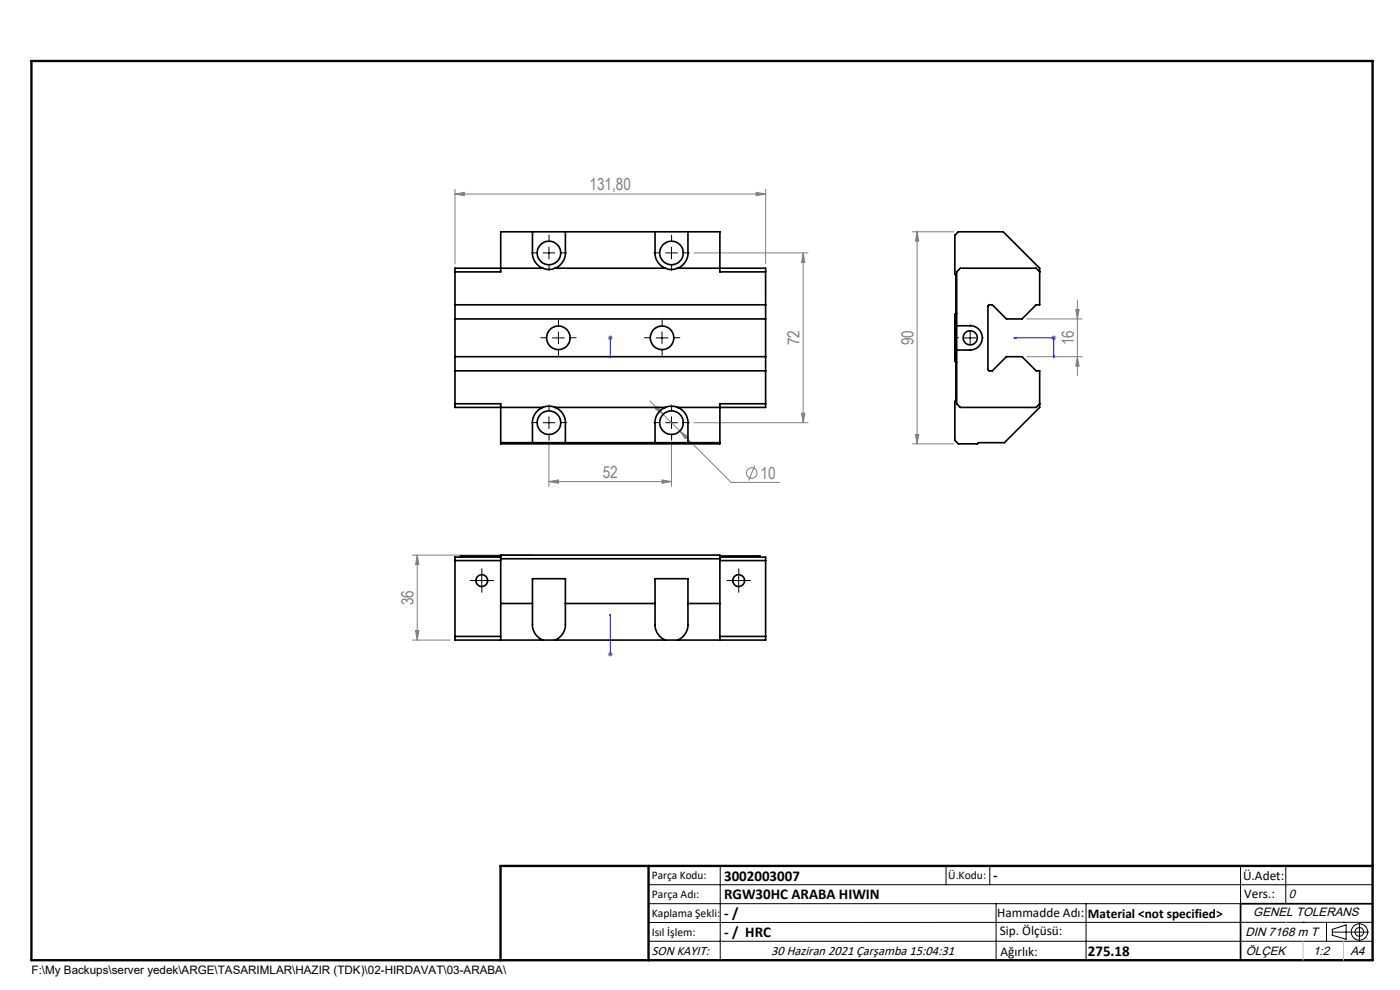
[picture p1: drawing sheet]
<svg xmlns="http://www.w3.org/2000/svg" width="297mm" height="210mm" viewBox="0 0 297 210" stroke-linecap="round" stroke-linejoin="round" font-family="sans-serif">
<g fill="none" stroke="#808080" stroke-width=".21">
<path d="M96.5 41.2l2-.4v.7zM96.5 40.2v15.7M96.5 41.2h65.9M147.2 53.6h24.2M160.4 40.8l2 .4-2 .3zM162.4 40.2v15.7M170.4 53.6v36.1M170.4 53.6l.3 2.1h-.7zM193.6 49.2h8.7M194.6 49.2l.3 1.9h-.7zM194.6 49.2v44.9M128.9 71.7h1.1"/>
<path d="M129.1 71.3l.7 .7M129.5 71.1v1.1M129.8 71.3l-.7 .7M217.8 67.7h11.8M217.8 75.7h11.8M223.1 71.7h1M223.2 71.3l.7 .7M223.6 71.1v1.1M223.9 71.3l-.7 .7M228.2 65.6h.7l-.3 2.1zM228.6 75.7l.3 2h-.7zM228.6 63.7v15.9"/>
<path d="M116.5 94.4v8.7M137.9 85l2.8 2.9M139 86.7l.5-.5 1.2 1.7zM140.7 87.9l14.4 14.4h10.2M142.5 94.4v8.7M144.2 91.4l1.7 1.2-.5 .5zM147.2 89.7h24.2M160.1 98.7l-1.3 3.2M170 87.7h.7l-.3 2zM193.6 94.1h8.7M194.2 92.2h.7l-.3 1.9zM87.5 117.7h25.5"/>
<path d="M88.5 117.7l.4 2.1h-.7zM88.5 117.7v18.1M116.5 102.2l2-.4v.7zM116.5 102.2h26M140.4 101.8l2.1 .4-2.1 .3zM87.5 135.8h8M88.2 133.8h.7l-.4 2zM128.9 138.8h1.1M129.1 138.4l.7 .7M129.5 138.2v1.1M129.8 138.4l-.7 .7"/>
<circle cx="159.5" cy="100.3" r="1.12"/>
</g>
<g fill="none" stroke="#000" stroke-width=".21">
<path d="M115.2 53.6h2.5M116.5 52.4v2.5M141.2 53.6h2.5M142.5 52.4v2.5M117.2 71.7h2.5M118.5 70.4v2.5M139.2 71.7h2.5M140.4 70.4v2.5M204.6 71.7h2.5M205.8 70.4v2.5M115.2 89.7h2.5M116.5 88.4v2.5"/>
<path d="M141.2 89.7h2.5M142.5 88.4v2.5M101 123.1h2.5M102.2 121.9v2.5M155.5 123.1h2.4M156.7 121.9v2.5M137.6 187.7h153.6M137.6 191.7h153.6M137.6 199.7h153.6M152.8 183.7v20M200.7 183.7v4M210 183.7v4"/>
<path d="M211.3 191.7v12M230.4 191.7v12M263.2 183.7v20M272.8 183.7v8M276.4 195.6h.1M281.4 195.6v4.1M282.6 197.7h7.8M282.6 197.1l3-.9v3l-3-.8zM285 195.6h.1M288.4 195.8v3.8M291.2 195.6l-153.6 .1"/>
<circle cx="288.4" cy="197.7" r="1.74"/>
<circle cx="288.4" cy="197.7" r=".93"/>
</g>
<path d="M129.5 75.9v-.4v.4M129.5 71.6v.2zM129.5 71.7h.1M129.5 71.7v4.2M215.1 71.7l.4-.1v.2zM215.1 71.7h8.5v4.2M223.4 75.5h.3l-.1 .4zM129.5 138.7v.2zM129.5 130.3v.4v-.4M129.5 138.8h.1M129.5 130.3v8.5" fill="none" stroke="#00f" stroke-width=".21"/>
<g fill="none" stroke="#000" stroke-width=".21" stroke-dasharray="15.2 1.3 1.3 1.3">
<path d="M114 53.6h-1.3M116.5 51.1v-1.2M116.5 56.1v1.3M119 53.6h1.2M140 53.6h-1.3M142.5 51.1v-1.2M142.5 56.1v1.3M145 53.6h1.2M116 71.6h-1.3M118.5 69.1v-1.2M118.5 74.1v1.3M121 71.6h1.2"/>
<path d="M138 71.6h-1.3M140.5 69.1v-1.2M140.5 74.1v1.3M143 71.6h1.2M203.3 71.6h-.2M205.8 69.1v-.2M205.8 74.1v.3M208.3 71.6h.3M114 89.6h-1.3M116.5 87.1v-1.2M116.5 92.1v1.3M119 89.6h1.2"/>
<path d="M140 89.6h-1.3M142.5 87.1v-1.2M142.5 92.1v1.3M145 89.6h1.2M101 123.1h-1.3M102.2 121.9v-1.3M102.2 124.4v1.2M103.5 123.1h1.2M155.5 123.1h-1.3M156.7 121.9v-1.3M156.7 124.4v1.2M158 123.1h1.2"/>
</g>
<path d="M106.2 203.7h185" fill="none" stroke="#000" stroke-width=".25"/>
<path d="M291.2 191.7h-28v12" fill="none" stroke="#000" stroke-width=".35"/>
<path d="M6.7 12.9h284.5v190.8h-284.5zM137.6 183.7v20M291.2 183.7h-185v20" fill="none" stroke="#000" stroke-width=".5"/>
<path d="M272.8 195.6h.1M276.4 199.7v4M285 199.7v4" fill="none" stroke="#c0c0c0" stroke-width=".21"/>
<g fill="#00f">
<path d="M129.5 75.5v.4zM129.5 71.6v.2z"/>
<path d="M129.5 138.7v.2zM129.5 130.3v.4z"/>
<path d="M223.4 75.5l.2 .4 .1-.4zM215.1 71.7l.4 .1v-.2z"/>
</g>
<g fill="#808080">
<path d="M139 86.7l1.7 1.2-1.2-1.7zM144.2 91.4l1.2 1.7 .5-.5z"/>
<path d="M170.4 53.6l.3 2.1h-.7zM170 87.7h.7l-.3 2z"/>
<path d="M88.5 117.7l.4 2.1h-.7zM88.2 133.8h.7l-.4 2zM194.6 49.2l.3 1.9h-.7zM194.2 92.2h.7l-.3 1.9z"/>
<path d="M228.2 65.6h.7l-.3 2.1zM228.6 75.7l.3 2h-.7z"/>
<path d="M96.5 41.2l2-.4v.7zM160.4 40.8l2 .4-2 .3zM116.5 102.2l2-.4v.7zM140.4 101.8l2.1 .4-2.1 .3z"/>
</g>
<g fill="none" stroke="#000" stroke-width=".35">
<path d="M96.5 57.7h9.7v-8.5h46.5v8.5h9.7M113 49.2v4.4a3.5 3.5 0 0 0 2.1 3.3M115.1 56.9a3.6 3.6 0 0 0 2.7 0M115.1 56.9h-18.6v29.5h18.6M117.8 56.9h23.3M119.9 49.2v4.4a3.5 3.5 0 0 1-2.1 3.3M139 49.2v4.4a3.5 3.5 0 0 0 2.1 3.3M141.1 56.9a3.6 3.6 0 0 0 2.7 0M143.8 56.9h18.6v29.5h-18.6M145.9 49.2v4.4a3.5 3.5 0 0 1-2.1 3.3M202.6 49.9l.7-.7h9.5l7.8 7.7v7.8h-.8l-3 3h-3.3l-3-3h-.7l-.2 .2v13.5l.2 .3h.7l3-3h3.3l3 3h.8v7.7l-7.5 7.5h-5.5l-.3 .2h-4l-.7-.7v-8.2l.2-.3v-8l-.2-.2v-10l.2-.3v-8l-.2-.2zM220.6 57.7l-.8-.8h-16.1l-.7 .8v27.9l.7 .8h16.1l.8-.8"/>
<path d="M96.5 64.7h65.9M96.5 78.7h65.9M96.5 75.7h65.9M96.5 67.7h65.9M203 69.1h2.8a2.58 2.58 0 0 1 2.6 2.6 2.58 2.58 0 0 1-2.6 2.6h-2.8M203 66.5l-.3 .2v9.9l.3 .3M96.5 85.6h9.7v8.5h46.5v-8.5h9.7M106.2 93.9h46.5M115.1 86.4a3.6 3.6 0 0 1 2.7 0M115.1 86.4a3.5 3.5 0 0 0-2.1 3.3v4.2M117.8 86.4a3.5 3.5 0 0 1 2.1 3.3v4.2M117.8 86.4h23.3"/>
<path d="M141.1 86.4a3.6 3.6 0 0 1 2.7 0M141.1 86.4a3.5 3.5 0 0 0-2.1 3.3v4.2M143.8 86.4a3.5 3.5 0 0 1 2.1 3.3v4.2M96.5 118.9h9.7M106.2 118.2h-9.7v17.6h18.6M106.2 118.5h46.5M106.2 117.9h-8.5v.3M152.7 118.2h9.7v17.6h-18.6M152.7 118.9h9.7M152.7 117.9h8.5v.3M96.5 135h9.7M106.2 135.8v-18.1h46.5v18.1"/>
<path d="M106.2 128h6.8M115.1 135.8a3.6 3.6 0 0 1-2.1-3.3v-9.7h6.9v9.7a3.5 3.5 0 0 1-2.1 3.3M115.1 135.8h2.7M117.8 135.8h23.3M119.9 128h19.1M141.1 135.8a3.6 3.6 0 0 1-2.1-3.3v-9.7h6.9v9.7a3.5 3.5 0 0 1-2.1 3.3M141.1 135.8h2.7M145.9 128h6.8M152.7 135h9.7"/>
<circle cx="116.5" cy="53.7" r="2.5"/>
<circle cx="142.5" cy="53.7" r="2.5"/>
<circle cx="118.5" cy="71.7" r="2.51"/>
<circle cx="140.4" cy="71.7" r="2.5"/>
<circle cx="205.8" cy="71.7" r="1.5"/>
<circle cx="116.5" cy="89.7" r="2.5"/>
<circle cx="142.5" cy="89.7" r="2.5"/>
<circle cx="102.2" cy="123.2" r="1.24"/>
<circle cx="156.7" cy="123.2" r="1.24"/>
</g>
<g font-size="3.5" fill="#808080">
<text x="125.1" y="40.3">131,80</text>
<text x="169.6" y="73.2" transform="rotate(-90 169.6 73.2)">72</text>
<text x="193.8" y="73.2" transform="rotate(-90 193.8 73.2)">90</text>
<text x="227.8" y="73.2" transform="rotate(-90 227.8 73.2)">16</text>
<text x="127.9" y="101.4">52</text>
<text x="161.3" y="101.5">10</text>
<text x="87.7" y="128.4" transform="rotate(-90 87.7 128.4)">36</text>
</g>
<g font-size="3.2">
<text x="153.6" y="186.8">3002003007</text>
<text x="153.6" y="190.8">RGW30HC ARABA HIWIN</text>
<text x="210.7" y="186.6">-</text>
<text x="153.6" y="194.8">- /</text>
<text x="153.6" y="198.8">- / HRC</text>
<text x="230.8" y="202.8">275.18</text>
</g>
<g font-size="2.8">
<text x="263.7" y="186.7">Ü.Adet:</text>
<text x="263.9" y="190.5">Vers.:</text>
<text x="211.5" y="194.5">Hammadde Adı:</text>
<text x="230.8" y="194.7">Material &lt;not specified&gt;</text>
<text x="138.3" y="202.6">SON KAYIT:</text>
<text x="163.6" y="202.6">30 Haziran 2021 Çarşamba 15:04:31</text>
<text x="212.1" y="198.4">Sip. Ölçüsü:</text>
<text x="212.2" y="202.7">Ağırlık:</text>
</g>
<g font-size="2.6">
<text x="273.4" y="190.4">0</text>
<text x="265.9" y="194.4">GENEL TOLERANS</text>
<text x="264.2" y="198.5">DIN 7168 m T</text>
<text x="264.3" y="202.6">ÖLÇEK</text>
<text x="278.5" y="202.6">1:2</text>
<text x="286.5" y="202.6">A4</text>
</g>
<g font-size="2.5">
<text x="138.3" y="186.4">Parça Kodu:</text>
<text x="138.3" y="190.5">Parça Adı:</text>
<text x="201.2" y="186.5">Ü.Kodu:</text>
<text x="138.3" y="194.5">Kaplama Şekli:</text>
<text x="138.3" y="198.6">Isıl İşlem:</text>
<text x="6.7" y="206.7">F:\My Backups\server yedek\ARGE\TASARIMLAR\HAZIR (TDK)\02-HIRDAVAT\03-ARABA\</text>
</g>
</svg>
